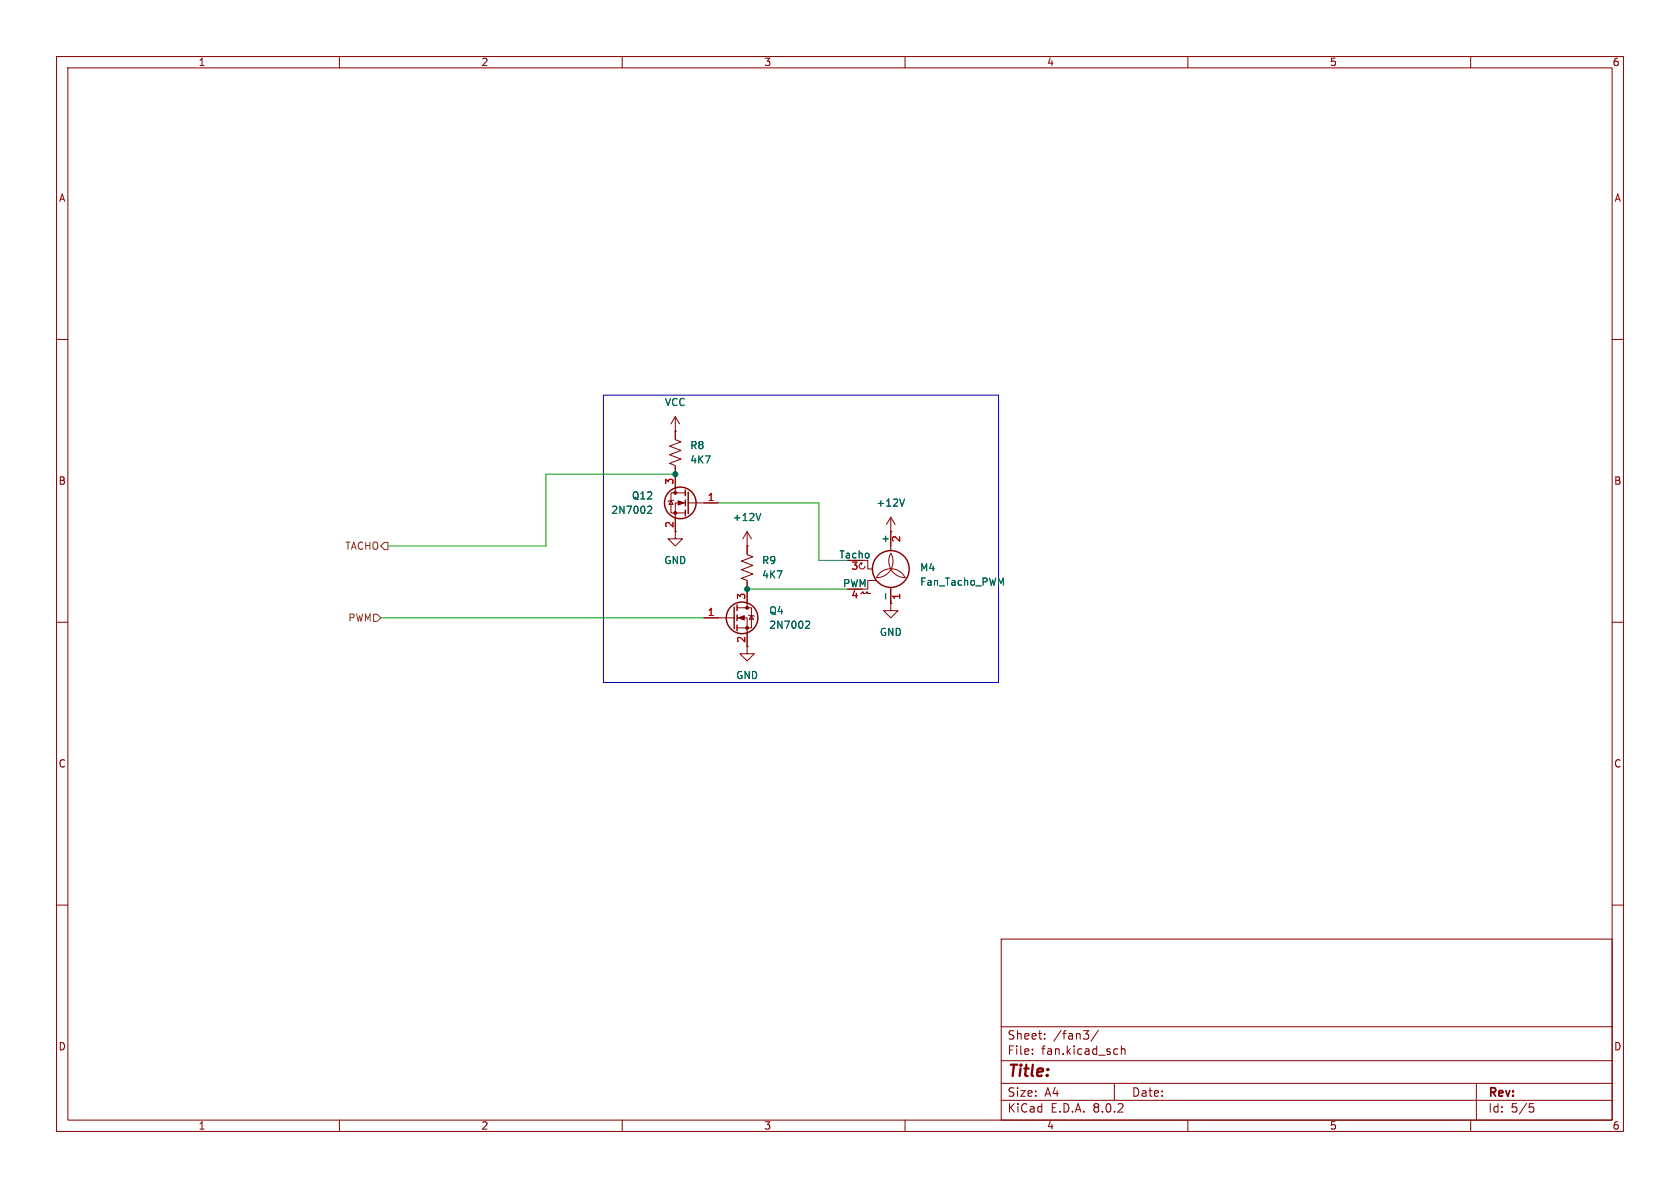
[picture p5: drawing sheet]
<svg xmlns="http://www.w3.org/2000/svg" width="297mm" height="210mm" viewBox="0 0 297 210" stroke-linecap="round" stroke-linejoin="round" font-family="sans-serif">
<g fill="none" stroke="#840000" stroke-width=".18">
<path d="M10 10h277v190h-277zM12 12h273v186h-273zM60 10v2M110 10v2M160 10v2M210 10v2M260 10v2M10 60h2M285 60h2M119.4 73.7v4l1 .4-2 .8 2 .7-2 .8 2 .8-2 .7 1 .4v4.8M119.4 76.2h.1M119.4 73.7l-.8 1.2"/>
<path d="M119.4 73.7l.7 1.2M118.6 88.5l.4 .7h-.8zM119.1 88.4l-.1 .1h-.8l-.1 .1M121.2 88.9h-1.8v6.4h1.2l-1.2 1.2-1.3-1.2h1.3M121.2 87.1h-2.6v3.6h2.6M121.7 88.9h5.3M132.1 94v4l1 .4-2 .8 2 .7-2 .8 2 .8-2 .7 1 .4v4.8M132.1 96.5h.1M132.1 94l-.8 1.3M132.1 94l.7 1.3M152.1 99.4l.3 .2M152.4 99.6l-.3 .1-.2 .2 .1 .5 .6 .2 .2-.2 .1-.3"/>
<path d="M152.4 99.6l-.1 .2M153.4 99.1v1.5h.8M157.5 94h.1M157.5 91.4l-.8 1.3M157.5 91.4v5.9M157.5 91.4l.7 1.3M157.5 97.8a2.87 2.87 0 0 1-2.6 4.3 2.84 2.84 0 0 1 2.6-1.6 2.84 2.84 0 0 1 2.5 1.6 2.92 2.92 0 0 1-2.5-4.3zM10 110h2M124.5 109.2h5.3M130.3 109.2h1.8v6.4h1.2l-1.2 1.2-1.3-1.2h1.3M130.3 107.4h2.5v3.6h-2.5M132.3 108.7l.2 .1h.7l.1 .2"/>
<path d="M132.8 108.8l.4 .7h-.7zM152.1 104.9h.3v-.3h.3v.3h.5v-.3h.2v.3h.5M154.9 102.6h-1.5v1.5h-1M157.5 106.7v1.3h1.2l-1.2 1.2-1.3-1.2h1.3M157.5 106.7h.1M157.5 103.8v2.9M285 110h2M10 160h2M285 160h2M177 166h108v32h-108zM60 198v2M110 198v2"/>
<path d="M160 198v2M177 194.5h108M177 191.5h108M177 187.5h108M177 181.5h108M182.5 186.3v.1M182.5 185.5v.1M184.7 183.6v.1M184.7 182.8v.1M191.5 182.2h1l-.5 .6M192.2 182.8l.3 .3v.3l-.3 .3M194.2 182.1l-1.3 2"/>
<path d="M197 191.5v3M197.2 185.4l.4 .1M197.6 186.3l-.4 .1M198.2 185.5l.3-.1 .3 .1 .1 .9M198.2 184.9v1.5M210 198v2M260 198v2M261 191.5v6.5M270.4 195.1h.7M270.5 195.7h.4l.3 .3-.2 .5-.5 .1"/>
</g>
<g fill="none" stroke="#840000" stroke-width=".25">
<path d="M121.2 86.6v1M121.2 88.4v1M121.2 90.2v1M121.7 87v3.8M129.8 107.3v3.8M130.3 106.9v1.1M130.3 108.7v1M130.3 110.5v1"/>
<circle cx="120.3" cy="88.9" r="2.79"/>
<circle cx="131.2" cy="109.2" r="2.79"/>
<circle cx="157.5" cy="100.6" r="3.3"/>
</g>
<g fill="#840000" stroke="#840000" stroke-width=".18">
<path d="M119.9 88.5l1 .4-1 .4z"/>
<path d="M130.6 109.2l1-.4v.8z"/>
<circle cx="119.4" cy="90.7" r=".25"/>
<circle cx="119.4" cy="87.1" r=".25"/>
<circle cx="132.1" cy="111" r=".25"/>
<circle cx="132.1" cy="107.4" r=".25"/>
</g>
<path d="M114.7 89.5h.4l.1 .3-.8 .9h.8M134.5 90.7l-.4 1.3M159.9 88.2l-.4 1.3M142.6 109.8l.4 .1 .1 .3-.7 .9h.7M156.6 104.9v1M176.9 103.1l.5-.9v1.2" fill="none" stroke="#006464" stroke-width=".18"/>
<path d="M67.9 95.9h.7v1.3h-.7l-.6-.7zM66 108.6h.7l.6 .6-.6 .7h-.7z" fill="none" stroke="#725600" stroke-width=".18"/>
<path d="M106.7 69.9h69.8v50.8h-69.8z" fill="none" stroke="#0000c2" stroke-width=".18"/>
<path d="M119.4 83.8h-22.9v12.7h-27.9M127 88.9h17.8v10.2h5.1M67.3 109.2h57.2M132.1 104.1h17.8" fill="none" stroke="#009600" stroke-width=".18"/>
<g fill="#009600" stroke="#009600" stroke-width=".18">
<circle cx="132.1" cy="104.1" r=".46"/>
<circle cx="119.4" cy="83.8" r=".46"/>
</g>
<text font-size="2.8" fill="#840000" x="178" y="190.9">Title:</text>
<g font-size="2.1" fill="#840000">
<text x="178" y="184">Sheet:</text>
<text x="186.2" y="184">/fan3/</text>
<text x="178" y="186.7">File:</text>
<text x="184.1" y="186.7">fan.kicad_sch</text>
<text x="178" y="196.9">KiCad</text>
<text x="178" y="194.1">Size:</text>
<text x="184.7" y="194.1">A4</text>
<text x="185.7" y="196.9">E.D.A.</text>
<text x="193.3" y="196.9">8.0.2</text>
<text x="200" y="194.1">Date:</text>
<text x="263" y="194.3">Rev:</text>
<text x="263" y="196.9">Id:</text>
<text x="267.1" y="196.9">5/5</text>
</g>
<g font-size="1.8" fill="#840000">
<text x="35" y="11.9">1</text>
<text x="85" y="11.9">2</text>
<text x="135" y="11.9">3</text>
<text x="185" y="11.9">4</text>
<text x="235" y="11.9">5</text>
<text x="285" y="11.9">6</text>
<text x="10.3" y="35.9">A</text>
<text x="285.3" y="35.9">A</text>
<text x="10.3" y="85.9">B</text>
<text x="285.3" y="85.9">B</text>
<text x="119.1" y="93.4" transform="rotate(-90 119.1 93.4)">2</text>
<text x="10.3" y="135.9">C</text>
<text x="285.3" y="135.9">C</text>
<text x="10.3" y="185.9">D</text>
<text x="285.3" y="185.9">D</text>
<text x="35" y="199.9">1</text>
<text x="85" y="199.9">2</text>
<text x="135" y="199.9">3</text>
<text x="185" y="199.9">4</text>
<text x="235" y="199.9">5</text>
<text x="285" y="199.9">6</text>
</g>
<g font-size="1.8" fill="#006464">
<text x="117.5" y="72">VCC</text>
<text x="121.9" y="79.6">R8</text>
<text x="121.9" y="82.1">4K7</text>
<text x="111.6" y="88.5">Q12</text>
<text x="154.8" y="89.8">+12V</text>
<text x="108" y="91">2N7002</text>
<text x="129.4" y="92.3">+12V</text>
<text x="117.3" y="99.9">GND</text>
<text x="134.6" y="99.9">R9</text>
<text x="148.3" y="98.8">Tacho</text>
<text x="162.6" y="101.2">M4</text>
<text x="134.6" y="102.5">4K7</text>
<text x="148.9" y="103.9">PWM</text>
<text x="162.6" y="103.7">Fan_Tacho_PWM</text>
<text x="135.9" y="108.8">Q4</text>
<text x="135.9" y="111.4">2N7002</text>
<text x="155.4" y="112.6">GND</text>
<text x="130" y="120.2">GND</text>
</g>
<g font-size="1.8" fill="#a90000">
<text x="119.1" y="85.8" transform="rotate(-90 119.1 85.8)">3</text>
<text x="125" y="88.6">1</text>
<text x="159.5" y="96" transform="rotate(-90 159.5 96)">2</text>
<text x="150.4" y="101">3</text>
<text x="157.2" y="96.1" transform="rotate(-90 157.2 96.1)">+</text>
<text x="131.8" y="106.1" transform="rotate(-90 131.8 106.1)">3</text>
<text x="150.4" y="106.1">4</text>
<text x="159.5" y="106.1" transform="rotate(-90 159.5 106.1)">1</text>
<text x="125" y="109">1</text>
<text x="131.8" y="113.7" transform="rotate(-90 131.8 113.7)">2</text>
</g>
<g font-size="1.8" fill="#725600">
<text x="60.9" y="97.4">TACHO</text>
<text x="61.5" y="110.1">PWM</text>
</g>
</svg>
